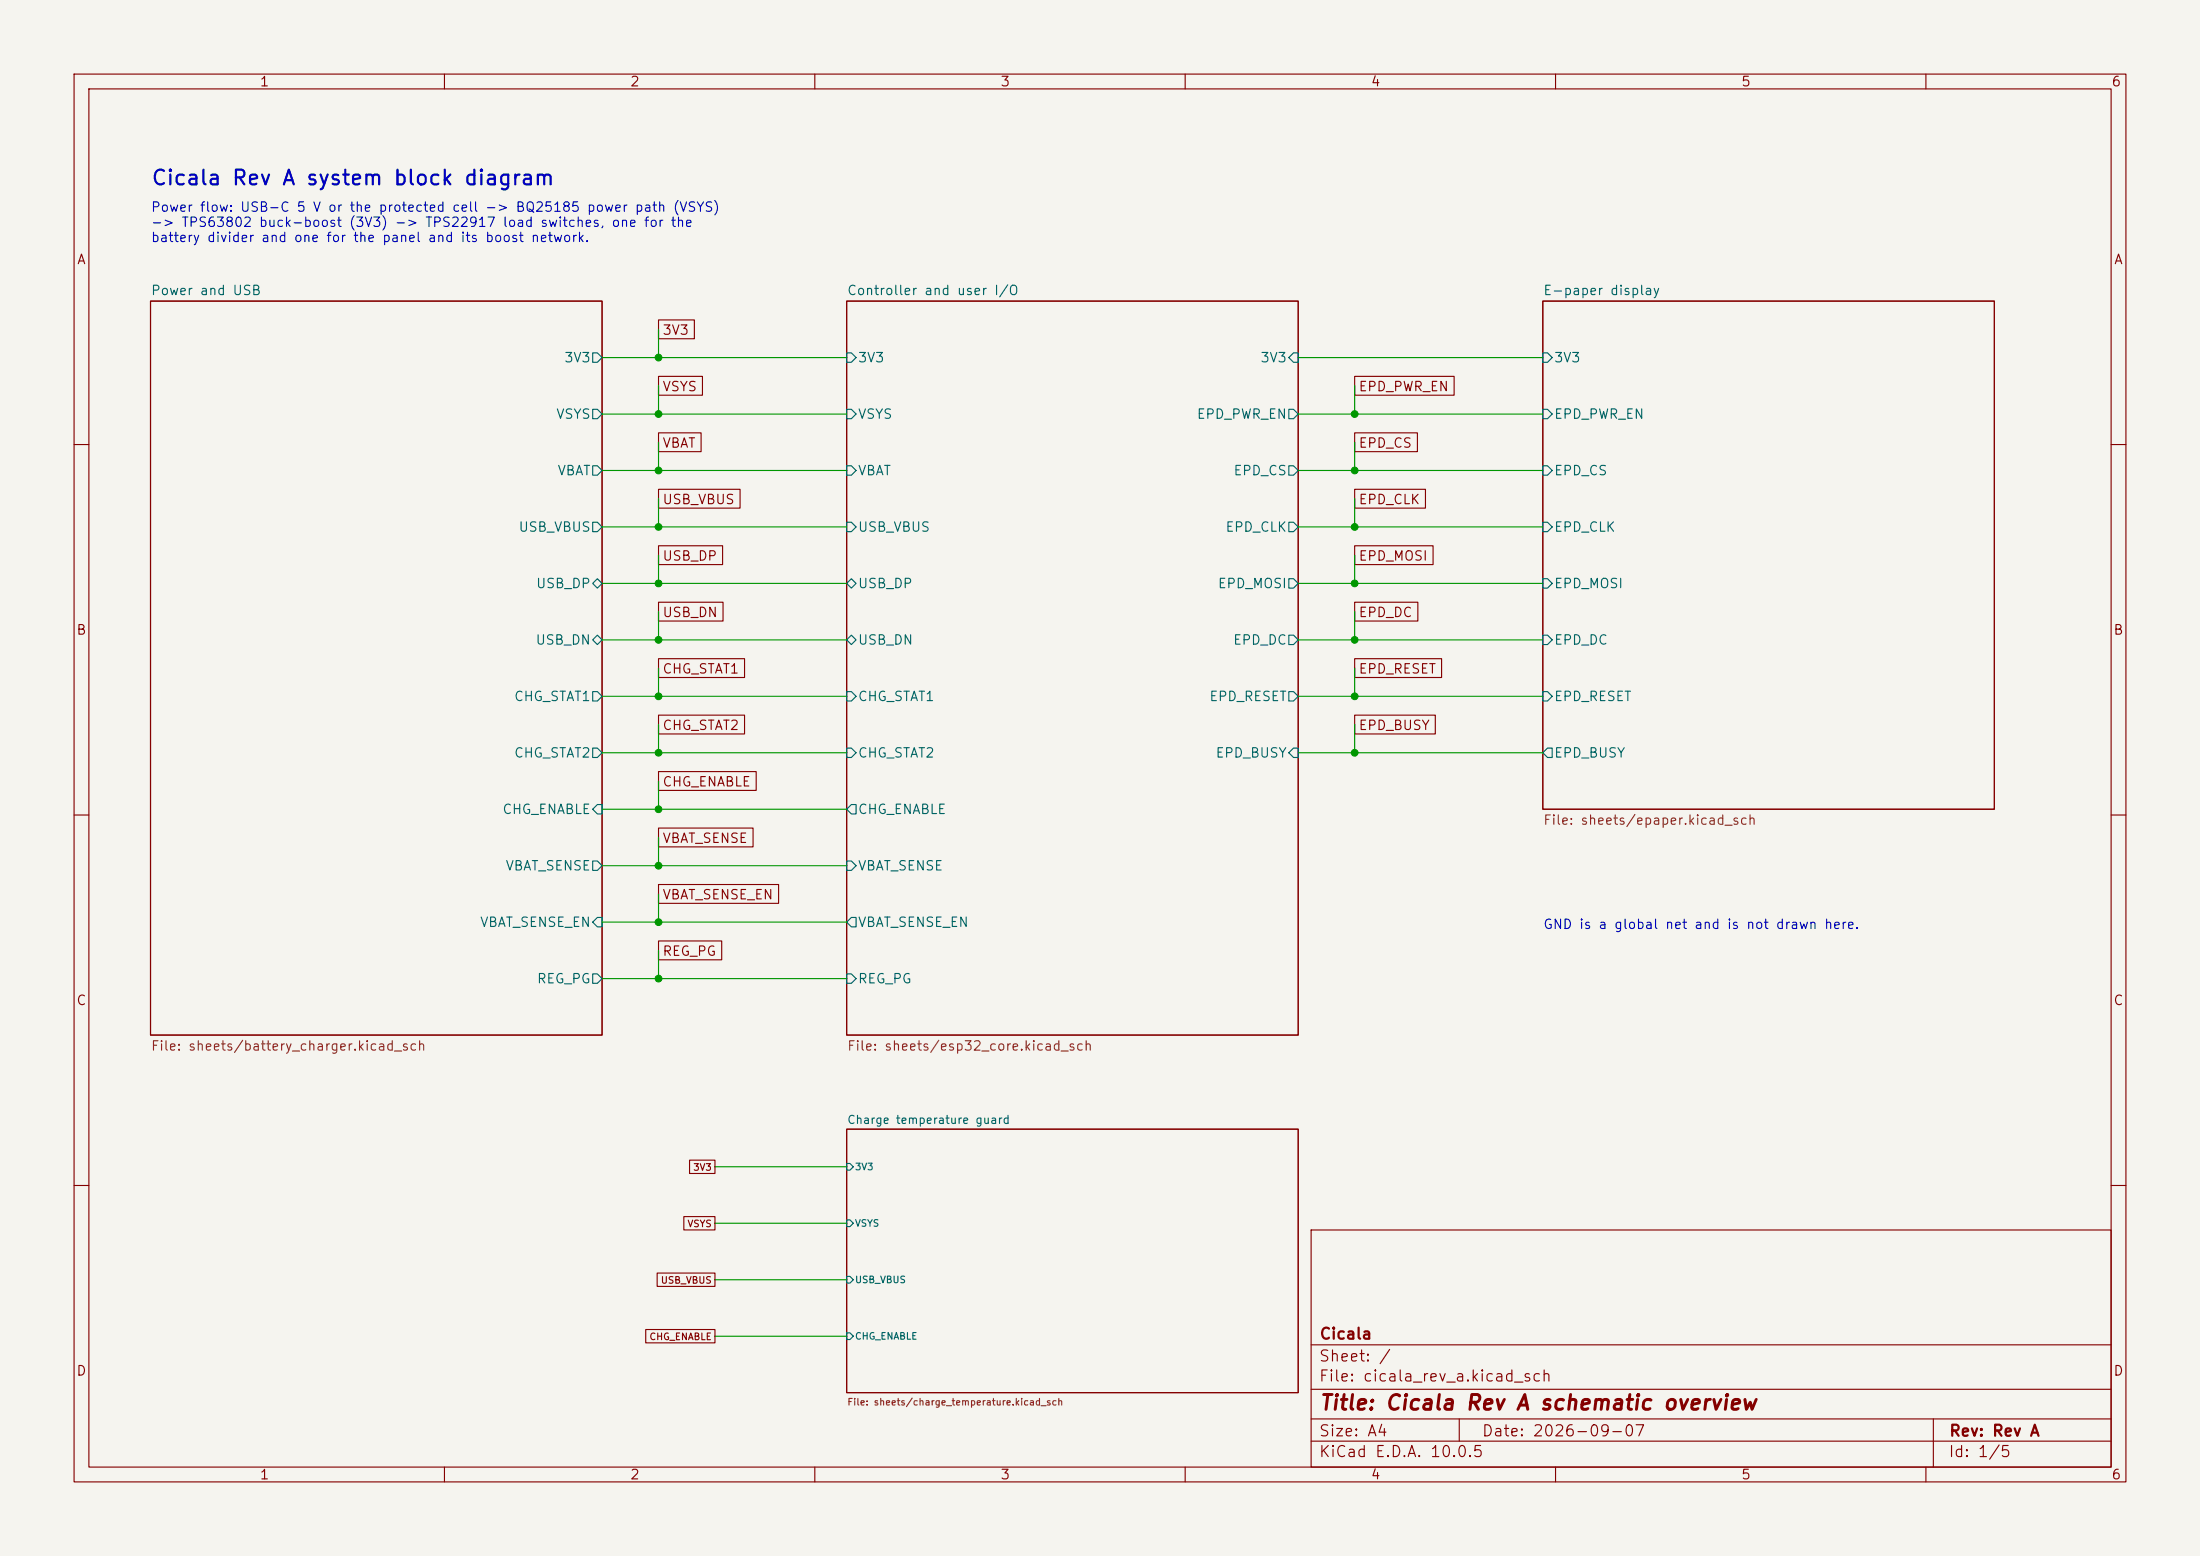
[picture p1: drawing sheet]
<svg xmlns="http://www.w3.org/2000/svg" width="297mm" height="210mm" viewBox="0 0 297 210" stroke-linecap="round" stroke-linejoin="round" font-family="sans-serif">
<path d="M0 0h297v210h-297z" fill="#f5f4ef" stroke="#f5f4ef" stroke-width=".14"/>
<g fill="none" stroke="#840000" stroke-width=".15">
<path d="M10 10h277v190h-277zM12 12h273v186h-273zM60 10v2M110 10v2M160 10v2M210 10v2M260 10v2M20.3 40.6h61v99.1h-61zM88.9 50.8h5.9v2.5h-5.9zM88.9 43.2h4.8v2.5h-4.8zM88.9 58.4h5.7v2.6h-5.7zM114.3 40.6h61v99.1h-61z"/>
<path d="M182.9 50.8h13.4v2.5h-13.4zM182.9 58.4h8.5v2.6h-8.5zM208.3 40.6h60.9v68.6h-60.9zM10 60h2M88.9 66h11v2.6h-11zM88.9 73.7h8.7v2.5h-8.7zM182.9 73.7h10.6v2.5h-10.6zM182.9 66h9.5v2.6h-9.5zM285 60h2M88.9 96.5h11.6v2.6h-11.6zM88.9 88.9h11.6v2.5h-11.6zM88.9 81.3h8.7v2.5h-8.7z"/>
<path d="M182.9 81.3h8.5v2.5h-8.5zM182.9 88.9h11.7v2.5h-11.7zM182.9 96.5h10.9v2.6h-10.9zM10 110h2M88.9 119.4h16.2v2.5h-16.2zM88.9 111.8h12.8v2.5h-12.8zM88.9 104.1h13.2v2.6h-13.2zM285 110h2M88.9 127h8.5v2.5h-8.5zM93.1 156.6h3.4v1.8h-3.4zM114.3 152.4h61v35.6h-61zM10 160h2"/>
<path d="M87.2 179.4h9.3v1.8h-9.3zM88.7 171.8h7.8v1.8h-7.8zM92.3 164.2h4.2v1.8h-4.2zM177 166h108v32h-108zM285 160h2M60 198v2M110 198v2M160 198v2M177 194.5h108M177 191.5h108M177 187.5h108M177 181.5h108"/>
<path d="M197 191.5v3M210 198v2M260 198v2M261 191.5v6.5"/>
</g>
<g fill="none" stroke="#006464" stroke-width=".15">
<path d="M80 47.6h.6l.7 .7-.7 .6h-.6zM80 55.2h.6l.7 .7-.7 .6h-.6zM114.3 47.6h.6l.7 .7-.7 .6h-.6zM114.3 55.2h.6l.7 .7-.7 .6h-.6zM174 55.2h.6l.7 .7-.7 .6h-.6zM174.6 47.6h.7v1.3h-.7l-.6-.6zM208.3 47.6h.6l.6 .7-.6 .6h-.6zM208.3 55.2h.6l.6 .7-.6 .6h-.6zM80 62.9h.6l.7 .6-.7 .6h-.6zM80 70.5h.6l.7 .6-.7 .7h-.6zM80 78.7l.6-.6 .7 .6-.7 .7zM114.3 62.9h.6l.7 .6-.7 .6h-.6z"/>
<path d="M114.3 70.5h.6l.7 .6-.7 .7h-.6zM114.3 78.7l.6-.6 .7 .6-.7 .7zM174 62.9h.6l.7 .6-.7 .6h-.6zM174 70.5h.6l.7 .6-.7 .7h-.6zM174 78.1h.6l.7 .6-.7 .7h-.6zM208.3 62.9h.6l.6 .6-.6 .6h-.6zM208.3 70.5h.6l.6 .6-.6 .7h-.6zM208.3 78.1h.6l.6 .6-.6 .7h-.6zM80 86.4l.6-.7 .7 .7-.7 .6zM80 93.3h.6l.7 .7-.7 .6h-.6zM114.3 86.4l.6-.7 .7 .7-.7 .6zM114.3 93.3h.6l.7 .7-.7 .6h-.6z"/>
<path d="M174 85.7h.6l.7 .7-.7 .6h-.6zM174 93.3h.6l.7 .7-.7 .6h-.6zM208.3 85.7h.6l.6 .7-.6 .6h-.6zM208.3 93.3h.6l.6 .7-.6 .6h-.6zM80 101h.6l.7 .6-.7 .6h-.6zM80 116.2h.6l.7 .6-.7 .7h-.6zM80.6 108.6h.7v1.3h-.7l-.6-.7zM114.3 101h.6l.7 .6-.7 .6h-.6zM114.3 116.2h.6l.7 .6-.7 .7h-.6zM114.9 108.6h.7v1.3h-.7l-.6-.7zM174.6 101h.7v1.2h-.7l-.6-.6zM208.9 101h.6v1.2h-.6l-.6-.6z"/>
<path d="M80 131.4h.6l.7 .7-.7 .6h-.6zM80.6 123.8h.7v1.3h-.7l-.6-.6zM114.3 131.4h.6l.7 .7-.7 .6h-.6zM114.9 123.8h.7v1.3h-.7l-.6-.6zM114.3 157h.4l.5 .5-.5 .4h-.4zM114.3 164.7h.4l.5 .4-.5 .5h-.4zM114.3 172.3h.4l.5 .4-.5 .5h-.4zM114.3 179.9h.4l.5 .4-.5 .5h-.4z"/>
</g>
<g fill="none" stroke="#009600" stroke-width=".15">
<path d="M81.3 48.3h33M81.3 55.9h33M88.9 44.5v3.8M88.9 52.1v3.8M88.9 59.7v3.8M175.3 48.3h33M175.3 55.9h33M182.9 52.1v3.8M182.9 59.7v3.8M81.3 63.5h33M81.3 71.1h33M81.3 78.7h33"/>
<path d="M88.9 67.3v3.8M88.9 74.9v3.8M175.3 63.5h33M175.3 71.1h33M175.3 78.7h33M182.9 67.3v3.8M182.9 74.9v3.8M81.3 86.4h33M81.3 94h33M88.9 82.6v3.8M88.9 90.2v3.8M88.9 97.8v3.8"/>
<path d="M175.3 86.4h33M175.3 94h33M182.9 82.6v3.8M182.9 90.2v3.8M182.9 97.8v3.8M81.3 101.6h33M81.3 109.2h33M81.3 116.8h33M88.9 105.4v3.8M88.9 113v3.8M175.3 101.6h33M81.3 132.1h33"/>
<path d="M81.3 124.5h33M88.9 120.7v3.8M88.9 128.3v3.8M96.5 157.5h17.8M96.5 165.1h17.8M96.5 172.7h17.8M96.5 180.3h17.8"/>
</g>
<g fill="#009600" stroke="#009600" stroke-width=".14">
<circle cx="88.9" cy="132.1" r=".46"/>
<circle cx="88.9" cy="124.5" r=".46"/>
<circle cx="88.9" cy="116.8" r=".46"/>
<circle cx="88.9" cy="109.2" r=".46"/>
<circle cx="88.9" cy="94" r=".46"/>
<circle cx="88.9" cy="101.6" r=".46"/>
<circle cx="88.9" cy="63.5" r=".46"/>
<circle cx="88.9" cy="71.1" r=".46"/>
<circle cx="88.9" cy="48.3" r=".46"/>
<circle cx="88.9" cy="86.4" r=".46"/>
<circle cx="88.9" cy="55.9" r=".46"/>
<circle cx="88.9" cy="78.7" r=".46"/>
<circle cx="182.9" cy="101.6" r=".46"/>
<circle cx="182.9" cy="94" r=".46"/>
<circle cx="182.9" cy="55.9" r=".46"/>
<circle cx="182.9" cy="71.1" r=".46"/>
<circle cx="182.9" cy="63.5" r=".46"/>
<circle cx="182.9" cy="78.7" r=".46"/>
<circle cx="182.9" cy="86.4" r=".46"/>
</g>
<text font-size="2" fill="#0000c2" x="20.3" y="25.5">Cicala Rev A system block diagram</text>
<text font-size="2" fill="#840000" x="178" y="190.8">Title: Cicala Rev A schematic overview</text>
<g font-size="1.5" fill="#840000">
<text x="178" y="184.1">Sheet: /</text>
<text x="178" y="181.1">Cicala</text>
<text x="178" y="186.8">File: cicala_rev_a.kicad_sch</text>
<text x="178" y="197">KiCad E.D.A. 10.0.5</text>
<text x="178" y="194.2">Size: A4</text>
<text x="200" y="194.2">Date: 2026-09-07</text>
<text x="263" y="197">Id: 1/5</text>
<text x="263" y="194.2">Rev: Rev A</text>
</g>
<g font-size="1.3" fill="#840000">
<text x="35" y="12">1</text>
<text x="85" y="12">2</text>
<text x="135" y="12">3</text>
<text x="185" y="12">4</text>
<text x="235" y="12">5</text>
<text x="285" y="12">6</text>
<text x="10.3" y="36">A</text>
<text x="285.3" y="36">A</text>
<text x="89.3" y="45.5">3V3</text>
<text x="89.3" y="53.1">VSYS</text>
<text x="183.3" y="53.1">EPD_PWR_EN</text>
<text x="89.3" y="60.7">VBAT</text>
<text x="183.3" y="60.7">EPD_CS</text>
<text x="89.3" y="68.4">USB_VBUS</text>
<text x="183.3" y="68.4">EPD_CLK</text>
<text x="89.3" y="76">USB_DP</text>
<text x="183.3" y="76">EPD_MOSI</text>
<text x="89.3" y="83.6">USB_DN</text>
<text x="183.3" y="83.6">EPD_DC</text>
<text x="10.2" y="86">B</text>
<text x="285.2" y="86">B</text>
<text x="89.3" y="91.2">CHG_STAT1</text>
<text x="183.3" y="91.2">EPD_RESET</text>
<text x="89.3" y="98.8">CHG_STAT2</text>
<text x="183.3" y="98.8">EPD_BUSY</text>
<text x="89.3" y="106.5">CHG_ENABLE</text>
<text x="89.3" y="114.1">VBAT_SENSE</text>
<text x="89.3" y="121.7">VBAT_SENSE_EN</text>
<text x="89.3" y="129.3">REG_PG</text>
<text x="10.2" y="136">C</text>
<text x="285.2" y="136">C</text>
<text x="10.2" y="186">D</text>
<text x="285.2" y="186">D</text>
<text x="35" y="200">1</text>
<text x="85" y="200">2</text>
<text x="135" y="200">3</text>
<text x="185" y="200">4</text>
<text x="235" y="200">5</text>
<text x="285" y="200">6</text>
</g>
<g font-size="1.3" fill="#0000c2">
<text x="20.3" y="28.9">Power flow: USB-C 5 V or the protected cell -&gt; BQ25185 power path (VSYS)</text>
<text x="20.3" y="30.9">-&gt; TPS63802 buck-boost (3V3) -&gt; TPS22917 load switches, one for the</text>
<text x="20.3" y="33">battery divider and one for the panel and its boost network.</text>
<text x="208.3" y="125.7">GND is a global net and is not drawn here.</text>
</g>
<g font-size="1.3" fill="#006464">
<text x="20.3" y="40.1">Power and USB</text>
<text x="114.3" y="40.1">Controller and user I/O</text>
<text x="208.3" y="40.1">E-paper display</text>
<text x="76.1" y="49.2">3V3</text>
<text x="115.7" y="49.2">3V3</text>
<text x="170.1" y="49.2">3V3</text>
<text x="209.7" y="49.2">3V3</text>
<text x="75" y="56.8">VSYS</text>
<text x="115.7" y="56.8">VSYS</text>
<text x="161.5" y="56.8">EPD_PWR_EN</text>
<text x="209.7" y="56.8">EPD_PWR_EN</text>
<text x="75.2" y="64.5">VBAT</text>
<text x="115.7" y="64.5">VBAT</text>
<text x="166.4" y="64.5">EPD_CS</text>
<text x="209.7" y="64.5">EPD_CS</text>
<text x="69.9" y="72.1">USB_VBUS</text>
<text x="115.7" y="72.1">USB_VBUS</text>
<text x="165.3" y="72.1">EPD_CLK</text>
<text x="209.7" y="72.1">EPD_CLK</text>
<text x="72.3" y="79.7">USB_DP</text>
<text x="115.7" y="79.7">USB_DP</text>
<text x="164.3" y="79.7">EPD_MOSI</text>
<text x="209.7" y="79.7">EPD_MOSI</text>
<text x="72.2" y="87.3">USB_DN</text>
<text x="115.7" y="87.3">USB_DN</text>
<text x="166.4" y="87.3">EPD_DC</text>
<text x="209.7" y="87.3">EPD_DC</text>
<text x="69.3" y="94.9">CHG_STAT1</text>
<text x="115.7" y="94.9">CHG_STAT1</text>
<text x="163.2" y="94.9">EPD_RESET</text>
<text x="209.7" y="94.9">EPD_RESET</text>
<text x="69.3" y="102.6">CHG_STAT2</text>
<text x="115.7" y="102.6">CHG_STAT2</text>
<text x="164" y="102.6">EPD_BUSY</text>
<text x="209.7" y="102.6">EPD_BUSY</text>
<text x="67.7" y="110.2">CHG_ENABLE</text>
<text x="115.7" y="110.2">CHG_ENABLE</text>
<text x="68.2" y="117.8">VBAT_SENSE</text>
<text x="115.7" y="117.8">VBAT_SENSE</text>
<text x="64.7" y="125.4">VBAT_SENSE_EN</text>
<text x="115.7" y="125.4">VBAT_SENSE_EN</text>
<text x="72.4" y="133">REG_PG</text>
<text x="115.7" y="133">REG_PG</text>
</g>
<g font-size="1.3" fill="#725600">
<text x="208.3" y="111.6">File: sheets/epaper.kicad_sch</text>
<text x="20.3" y="142.1">File: sheets/battery_charger.kicad_sch</text>
<text x="114.3" y="142.1">File: sheets/esp32_core.kicad_sch</text>
</g>
<text font-size="1.1" fill="#006464" x="114.3" y="152">Charge temperature guard</text>
<g font-size=".9" fill="#840000">
<text x="93.5" y="158.2">3V3</text>
<text x="92.7" y="165.8">VSYS</text>
<text x="89.1" y="173.5">USB_VBUS</text>
<text x="87.6" y="181.1">CHG_ENABLE</text>
</g>
<g font-size=".9" fill="#006464">
<text x="115.3" y="158.2">3V3</text>
<text x="115.3" y="165.8">VSYS</text>
<text x="115.3" y="173.4">USB_VBUS</text>
<text x="115.3" y="181">CHG_ENABLE</text>
</g>
<text font-size=".9" fill="#725600" x="114.3" y="189.9">File: sheets/charge_temperature.kicad_sch</text>
</svg>
